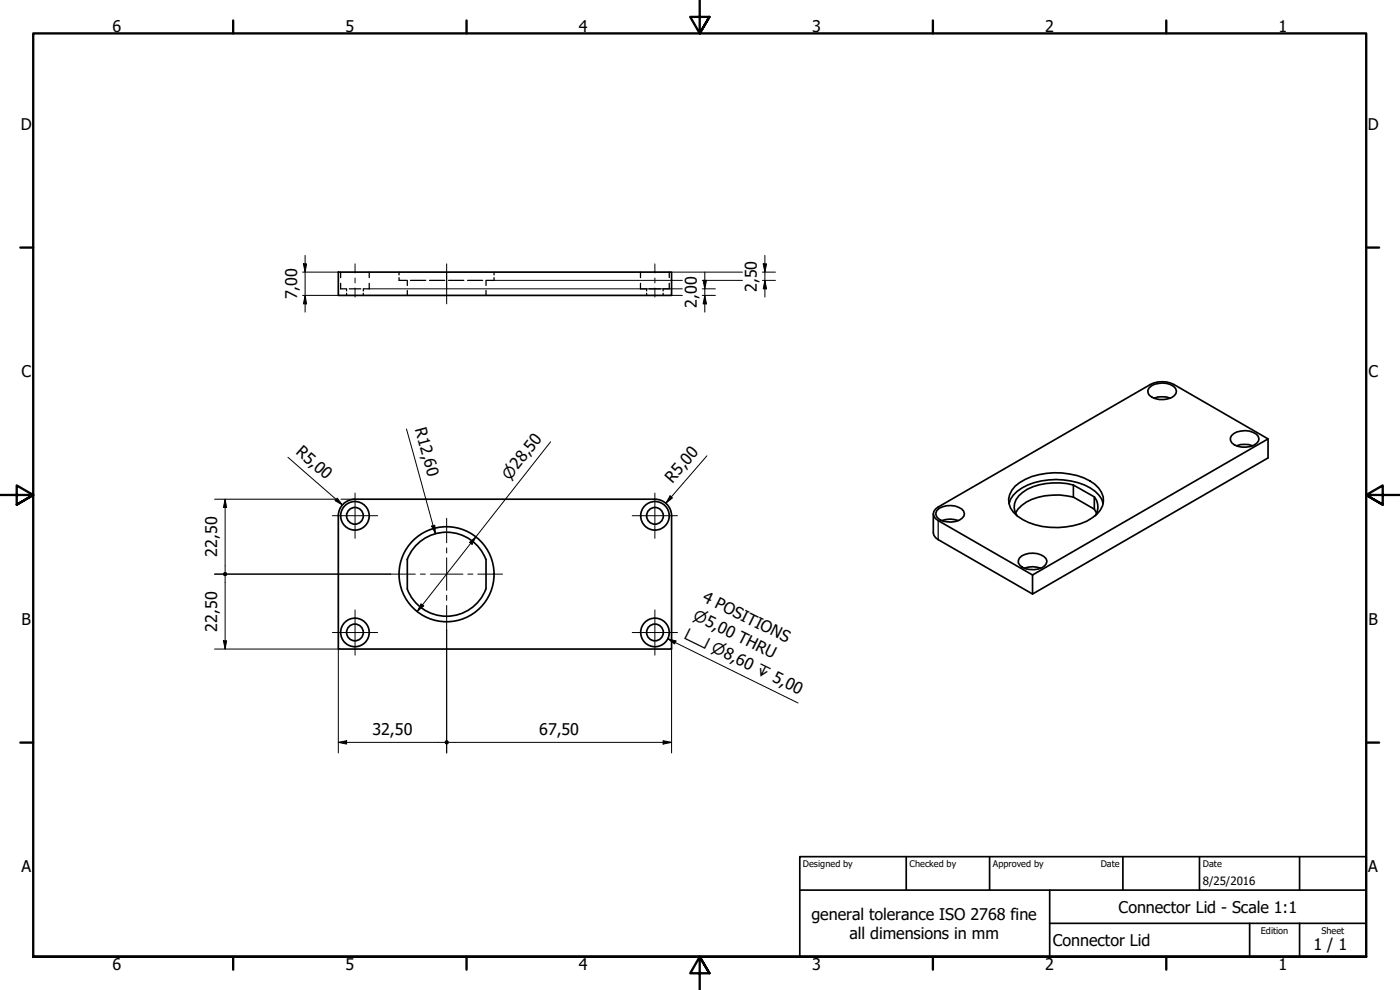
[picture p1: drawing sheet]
<svg xmlns="http://www.w3.org/2000/svg" width="420mm" height="297mm" viewBox="0 0 420 297" stroke-linecap="round" stroke-linejoin="round" font-family="sans-serif">
<!-- layer: Hidden (ISO) -->
<g fill="none" stroke="#000" stroke-width=".38">
<path d="M102.2 85v1.7h1.7M102.2 81.6v1.7M104 86.7v.6M104 88v.6M104.8 86.7h3.5M109 86.7v.6M109 88v.6M110.8 85v1.7h-1.7M110.8 81.6v1.7M119.8 83.3v.8h2.2M119.8 81.6v.9M122.2 84.1v1.5"/>
<path d="M122.2 87.2v1.4M123.2 84.1h4.6M128.9 84.1h4.6M134.6 84.1h4.6M140.3 84.1h4.5M145.9 84.1v1.5M145.9 87.2v1.4M148.3 83.3v.8h-2.3M148.3 81.6v.9M192.2 85v1.7h1.7M192.2 81.6v1.7M194.1 86.7v.6"/>
<path d="M194.1 88v.6M194.8 86.7h3.4M199 86.7v.6M199 88v.6M200.9 85v1.7h-1.8M200.9 81.6v1.7"/>
</g>
<!-- layer: Visible (ISO) -->
<g fill="none" stroke="#000" stroke-width=".51">
<path d="M101.5 81.6h100v7h-100zM344.8 116.4a5.8 5.8 0 0 1 8 .2 1.91 1.91 0 0 1-1.2 2.7 6.4 6.4 0 0 1-6.7-.7l-.3-.7-.1-.8zM346.3 119.5a6.9 6.9 0 0 1 4.9 0M369.6 130.7a5.8 5.8 0 0 1 8 .2 1.89 1.89 0 0 1-1.3 2.7 6.3 6.3 0 0 1-6.6-.7l-.4-.7v-.8zM371.1 133.8a6.9 6.9 0 0 1 4.9 0M380.6 131.7l-70.7 40.8v5.7M101.5 154.7v40h100v-40M196.5 149.8h-90a5 5 0 0 0-5 5M196.6 149.8a5 5 0 0 1 4.9 5M280.1 154.2v5.7l.2 .7 .5 .7 29.1 16.9 70.7-40.8v-5.7l-28.3-16.3a7.9 7.9 0 0 0-7.1 0l-63.6 36.7a2.14 2.14 0 0 0-1.5 2.1 2.14 2.14 0 0 0 1.5 2l28.3 16.3M281.2 153.1a5.9 5.9 0 0 1 8 .2 1.89 1.89 0 0 1-1.3 2.8 6.5 6.5 0 0 1-6.6-.8l-.4-.7v-.7zM282.7 156.2a6.9 6.9 0 0 1 4.9 0"/>
<path d="M302.8 151.1a9.9 9.9 0 0 1 7.5-6.3 22.6 22.6 0 0 1 16.9 1.6 7.6 7.6 0 0 1 3.9 4.7M304.7 145.8a20.7 20.7 0 0 1 18.5-3.1 10.1 10.1 0 0 1 7.9 6.4 6 6 0 0 1-3.3 6.3 21.4 21.4 0 0 1-22.4-.5 5.6 5.6 0 0 1-.7-9.1zM322.1 149.1a18.5 18.5 0 0 0-15.5 2.6l-1.1 1.1-.8 1.2M322.1 145.5a18.9 18.9 0 0 0-15.2 2.3 5 5 0 0 0-1.7 6.9M322.1 149.1l6.3 3.7M322.1 145.5v3.6M322.1 145.5l6.3 3.6M328.4 149.1a4.8 4.8 0 0 1 .3 5.6M328.4 152.8l.7 1.2M328.4 149.1v3.7M305.9 167.4a5.9 5.9 0 0 1 8 .2 2 2 0 0 1-1.2 2.8 6.4 6.4 0 0 1-6.6-.8l-.5-.7zM307.4 170.5a6.9 6.9 0 0 1 4.9 0"/>
<circle cx="106.5" cy="154.8" r="2.51"/>
<circle cx="106.5" cy="154.8" r="4.3"/>
<circle cx="196.6" cy="154.8" r="2.51"/>
<circle cx="196.6" cy="154.8" r="4.3"/>
<circle cx="134" cy="172.3" r="14.3"/>
<circle cx="134" cy="172.3" r="12.6"/>
<circle cx="106.5" cy="189.8" r="2.51"/>
<circle cx="106.5" cy="189.8" r="4.3"/>
<circle cx="196.6" cy="189.8" r="2.51"/>
<circle cx="196.6" cy="189.8" r="4.3"/>
</g>
<!-- layer: Visible Narrow (ISO) -->
<path d="M281.6 156.2v5.7" fill="none" stroke="#000" stroke-width=".38"/>
<!-- layer: Border (ISO) -->
<g fill="none" stroke="#000" stroke-width=".7">
<path d="M70 6.1v3.9M140 6.1v3.9M210 0v10l-2.9-4.9h5.8l-2.9 4.9 2.9-4.9M280 6.1v3.9M350 6.1v3.9M6.1 74.3h3.9M410 74.3h3.9M0 148.5h10l-5-2.8v5.7l5-2.9-5 2.9M420 148.5h-10l5-2.8v5.7l-5-2.9 5 2.9M6.1 222.8h3.9M410 222.8h3.9M10 287.1v-277.1h400v277.1h-400h400"/>
<path d="M70 287.1v3.8M140 287.1v3.8M212.9 292l-2.9-4.9 2.9 4.9h-5.8l2.9-4.9v9.9M280 287.1v3.8M350 287.1v3.8"/>
</g>
<!-- layer: Title (ISO) -->
<path d="M240 257h170v30.1h-170zM272 257v10.1M297 257v10.1M337 257v10.1M360 257v10.1M390 257v10.1M240 267.1h170M315 277h95M315 267.1v20M375 277v10.1M390 277v10.1" fill="none" stroke="#000" stroke-width=".51"/>
<!-- layer: Dimension (ISO) -->
<g fill="none" stroke="#000" stroke-width=".3">
<path d="M91.1 79.2h.9l-.4 2.4zM91.6 76.6v17M229 79.2h1.1l-.5 2.4zM229.6 76.6v12.5M90.8 88.6h10.7M90.8 81.6h10.7M91.6 88.6l.4 2.6h-.9zM110.8 86.7h23.1M134.1 86.7h62.3M148.3 84.1h48.1M196.7 86.7h8.1M196.7 84.1h8.1"/>
<path d="M201.5 88.6h3.3M201.5 81.6h21.3M210.8 88.6h3.9M210.8 86.7h3.9M210.8 84.1h12M211 84.1h1l-.5 2.6zM211.5 88.6l.5 2.6h-1zM211.5 81.6v12M228.8 81.6h3.9M228.8 84.1h3.9M229.6 84.1l.5 2.6h-1.1zM86.4 137.2l16.3 14.3"/>
<path d="M122 128.7l8.7 31.4M165.2 132.6l-40 50.8M212.2 136.8l-12.4 14.2M64.4 149.8h36.7M67.6 149.8l.4 2.5h-.9zM67.6 149.8v21.8M101.2 149.5l1.5 2-2.1-1.3zM102.3 149.8h4.1M129.5 157.8l1-.2 .2 2.5zM201.1 148.8l.7 .6-2 1.6zM64.4 172.3h52.9M67.6 172.9v21.8"/>
<path d="M140.9 162.7l1.9-1.6-1.1 2.2zM64.4 194.7h37.1v31.2M67.1 192.3h.9l-.4 2.4zM126.4 181.2l.8 .6-2 1.6zM134 189v36.9M201.5 194.7v31.2M101.5 222.7l2.5-.5v1.1zM101.5 222.7h31.9M134.7 222.7h66.8M199 222.2l2.5 .5-2.5 .6z"/>
</g>
<g fill="#000">
<path d="M91.1 79.2h.9l-.4 2.4z" fill-rule="evenodd"/>
<path d="M229 79.2h1.1l-.5 2.4z" fill-rule="evenodd"/>
<path d="M91.6 88.6l.4 2.6h-.9z" fill-rule="evenodd"/>
<path d="M211 84.1h1l-.5 2.6z" fill-rule="evenodd"/>
<path d="M211.5 88.6l.5 2.6h-1z" fill-rule="evenodd"/>
<path d="M229.6 84.1l.5 2.6h-1.1z" fill-rule="evenodd"/>
<path d="M67.6 149.8l.4 2.5h-.9z" fill-rule="evenodd"/>
<path d="M101.2 149.5l1.5 2-2.1-1.3z" fill-rule="evenodd"/>
<path d="M129.5 157.8l1-.2 .2 2.5z" fill-rule="evenodd"/>
<path d="M201.1 148.8l.7 .6-2 1.6z" fill-rule="evenodd"/>
<path d="M140.9 162.7l1.9-1.6-1.1 2.2z" fill-rule="evenodd"/>
<path d="M67.1 192.3h.9l-.4 2.4z" fill-rule="evenodd"/>
<path d="M126.4 181.2l.8 .6-2 1.6z" fill-rule="evenodd"/>
<path d="M101.5 222.7l2.5-.5v1.1z" fill-rule="evenodd"/>
<path d="M199 222.2l2.5 .5-2.5 .6z" fill-rule="evenodd"/>
<circle cx="67.5" cy="172.3" r=".62"/>
<circle cx="67.6" cy="172.3" r=".63"/>
<circle cx="134" cy="222.7" r=".63"/>
<circle cx="134.1" cy="222.7" r=".63"/>
</g>
<!-- layer: Center Mark (ISO) -->
<g fill="none" stroke="#000" stroke-width=".3">
<path d="M99.8 154.7h13.5M106.6 147.9v13.6M134 155.5v7.4M189.7 154.7h13.6M196.5 147.9v13.6M117.3 172.3h7.4M126.2 172.3h1.4M129.2 172.3h9.7M134 164.4v1.5M134 167.4v9.8M134 178.6v1.5M140.4 172.3h1.5"/>
<path d="M143.4 172.3h7.4M99.8 189.8h13.5M106.6 183v13.6M134 181.7v7.3M189.7 189.8h13.6M196.5 183v13.6"/>
</g>
<!-- layer: Centerline (ISO) -->
<path d="M106.6 79.2v2.7M134 79.2v7.5M196.5 79.2v2.7M106.6 83.4v1.5M106.6 86.4v2.7M134 81.6v9.6M196.5 83.4v1.5M196.5 86.4v2.7" fill="none" stroke="#000" stroke-width=".3"/>
<!-- layer: Symbol (ISO) -->
<path d="M200.4 191.6l2.5 .7-.5 .9zM200.4 191.6l39.1 19.3" fill="none" stroke="#000" stroke-width=".3"/>
<path d="M200.4 191.6l2.5 .7-.5 .9z" fill-rule="evenodd" fill="#000"/>
<g font-size="4.8">
<text x="33.7" y="9.6">6</text>
<text x="103.7" y="9.6">5</text>
<text x="173.7" y="9.6">4</text>
<text x="243.7" y="9.6">3</text>
<text x="313.7" y="9.6">2</text>
<text x="383.7" y="9.6">1</text>
<text x="6.2" y="38.9">D</text>
<text x="410.5" y="38.9">D</text>
<text x="89.2" y="89.8" transform="rotate(-90 89.2 89.8)">7,00</text>
<text x="227.1" y="87.6" transform="rotate(-90 227.1 87.6)">2,50</text>
<text x="209.2" y="92.3" transform="rotate(-90 209.2 92.3)">2,00</text>
<text x="6.4" y="113.1">C</text>
<text x="410.7" y="113.1">C</text>
<text x="124.5" y="128.8" transform="rotate(75 124.5 128.8)">R12,60</text>
<text x="88.6" y="135.9" transform="rotate(41 88.6 135.9)">R5,00</text>
<text x="201.8" y="145.1" transform="rotate(-49 201.8 145.1)">R5,00</text>
<text x="65.2" y="167" transform="rotate(-90 65.2 167)">22,50</text>
<text x="210.5" y="180.3" transform="rotate(26 210.5 180.3)">4 POSITIONS</text>
<text x="6.4" y="187.4">B</text>
<text x="65.2" y="189.5" transform="rotate(-90 65.2 189.5)">22,50</text>
<text x="410.7" y="187.4">B</text>
<text x="111.8" y="220.4">32,50</text>
<text x="161.8" y="220.4">67,50</text>
<text x="6.4" y="261.7">A</text>
<text x="410.7" y="261.7">A</text>
<text x="335.7" y="273.9">Connector Lid - Scale 1:1</text>
<text x="243.5" y="276">general tolerance ISO 2768 fine</text>
<text x="255" y="281.7">all dimensions in mm</text>
<text x="316" y="283.8">Connector Lid</text>
<text x="394.2" y="285">1 / 1</text>
<text x="33.7" y="290.9">6</text>
<text x="103.7" y="290.9">5</text>
<text x="173.7" y="290.9">4</text>
<text x="243.7" y="290.9">3</text>
<text x="313.7" y="290.9">2</text>
<text x="383.7" y="290.9">1</text>
</g>
<g font-size="4.6">
<text x="153" y="144.2" transform="rotate(-52 153 144.2)">⌀28,50</text>
<text x="207.8" y="185.8" transform="rotate(26 207.8 185.8)">⌀5,00 THRU</text>
<text x="205.1" y="191.3" transform="rotate(26 205.1 191.3)">⌴</text>
<text x="213.2" y="195.3" transform="rotate(26 213.2 195.3)">⌀8,60 ↧ 5,00</text>
</g>
<text font-size="3.4" x="361" y="265.5">8/25/2016</text>
<g font-size="2.7">
<text x="241" y="260.1">Designed by</text>
<text x="273" y="260.1">Checked by</text>
<text x="298" y="260.1">Approved by</text>
<text x="330.3" y="260">Date</text>
<text x="361" y="260">Date</text>
<text x="378.4" y="280.1">Edition</text>
<text x="396.6" y="280.1">Sheet</text>
</g>
</svg>
